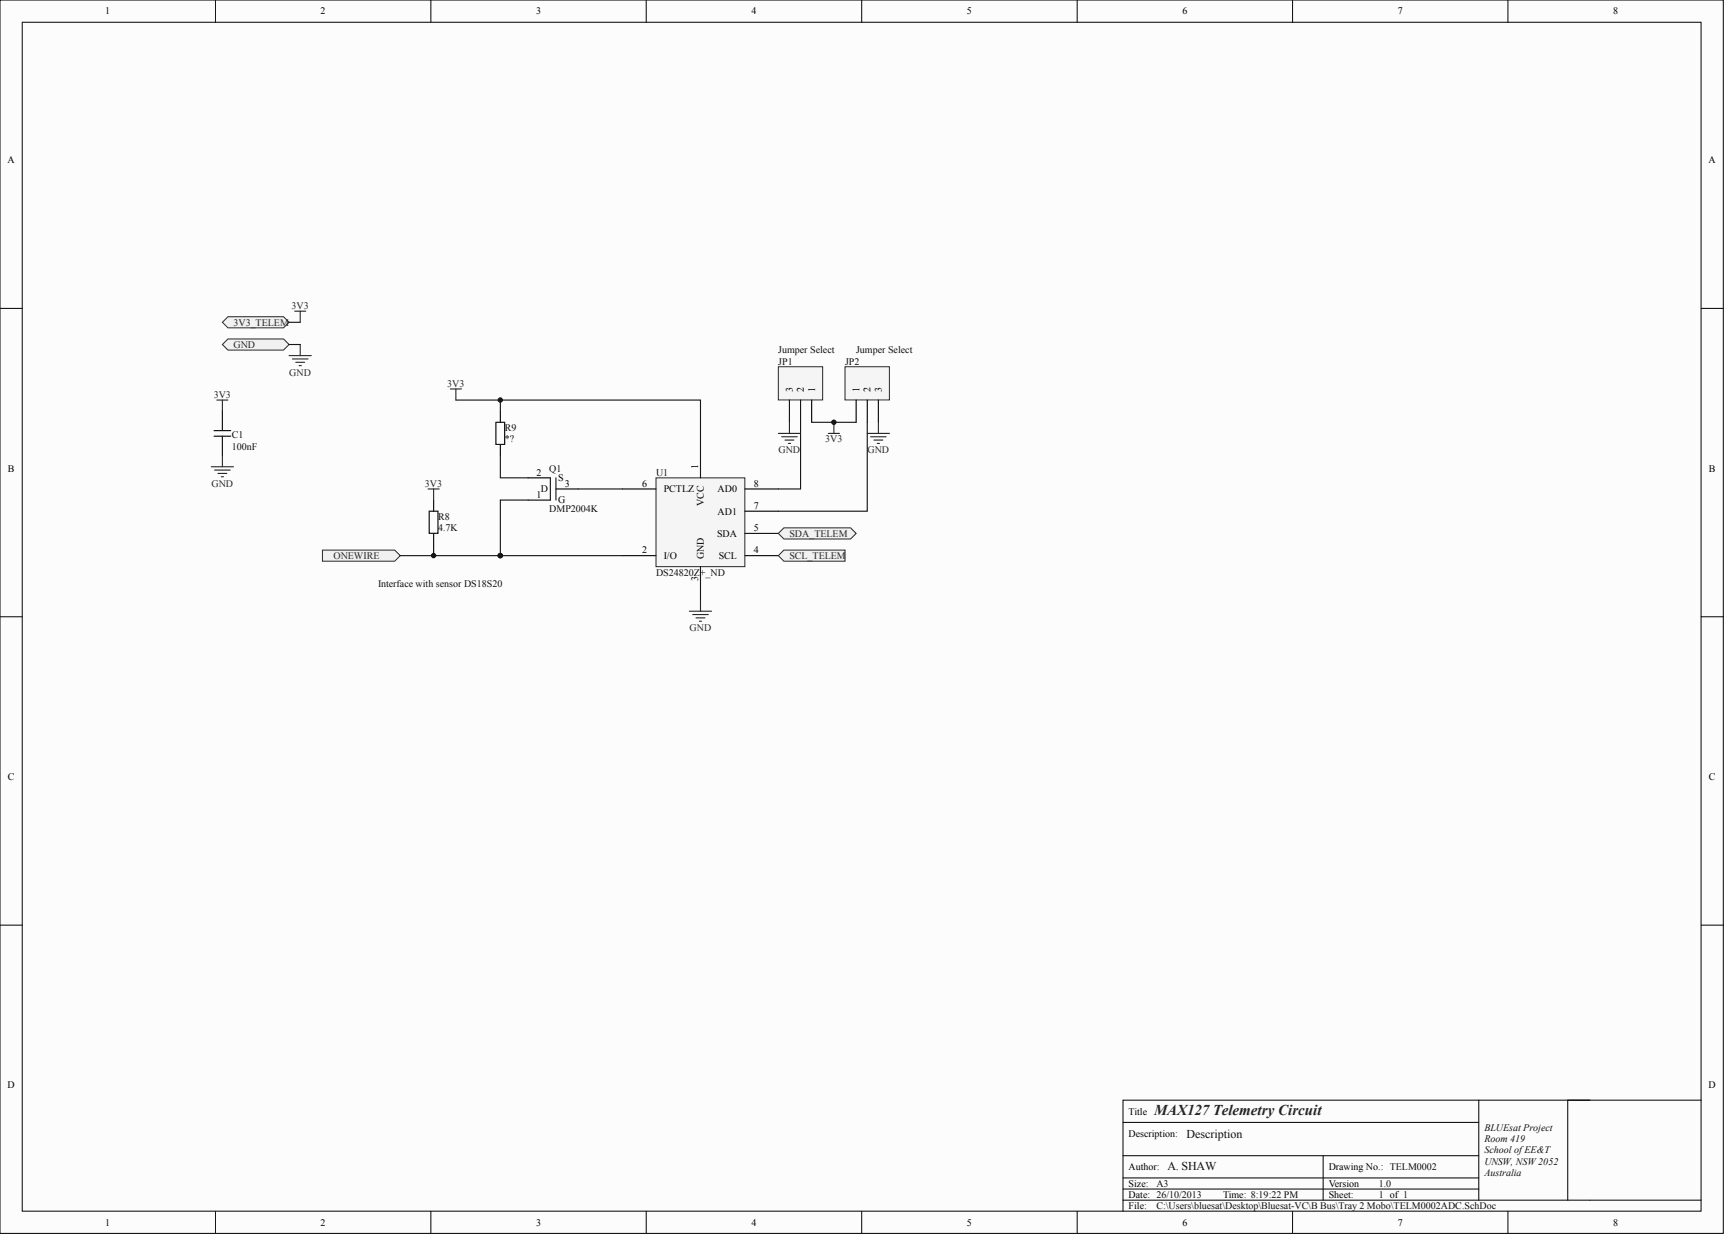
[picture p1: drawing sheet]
<svg xmlns="http://www.w3.org/2000/svg" width="656mm" height="471mm" viewBox="0 0 656 471" stroke-linecap="round" stroke-linejoin="round" font-family="sans-serif">
<g fill="#fcfcfc" stroke="#000" stroke-width=".38">
<path d="M0 0h655.5v469.2h-655.5z"/>
<path d="M8.5 8.5h638.6v452.3h-638.6z"/>
</g>
<g fill="none" stroke="#000" stroke-width=".38">
<path d="M82 0v8.5M163.9 0v8.5M245.8 0v8.5M327.8 0v8.5M409.7 0v8.5M491.7 0v8.5M573.6 0v8.5M0 117.3h8.5M647.1 117.3h8.5M0 234.6h8.5M647.1 234.6h8.5M0 351.9h8.5"/>
<path d="M647.1 351.9h8.5M562.5 418.5v38.1M604.8 418.5h-177.6v42.3M647.1 418.5h-50.7v38.1M427.2 439.7h135.3M427.2 427h135.3M503.3 439.7v16.9M427.2 456.6h219.9M427.2 448.1h135.3M427.2 452.3h135.3M82 460.8v8.4M163.9 460.8v8.4"/>
<path d="M245.8 460.8v8.4M327.8 460.8v8.4M409.7 460.8v8.4M491.7 460.8v8.4M573.6 460.8v8.4"/>
</g>
<path d="M249.5 181.8h33.8v33.8h-33.8z" fill="#f5f5f5" stroke="#262626" stroke-width=".38"/>
<g fill="none" stroke="#000" stroke-width=".42">
<path d="M190.3 156.4v4.3M188.6 160.7h3.4v8.4h-3.4zM190.3 169.1v4.2M266.5 169.1v12.7M200.9 190.2h8.5M200.9 181.8h8.5M211.5 186h8.4M236.8 186h12.7M283.4 186h12.7M283.4 194.5h12.7M236.8 211.4h12.7M266.5 215.6v12.7"/>
<path d="M283.4 211.4h12.7M283.4 202.9h12.7"/>
</g>
<path d="M173.4 152.2h93.1v16.9M190.3 152.2v4.2M190.3 173.3v8.5h10.6M200.9 190.2h-10.6v21.2h46.5M219.9 186h16.9" fill="none" stroke="#0e0e0e" stroke-width=".42"/>
<g fill="#0e0e0e" stroke="#0e0e0e" stroke-width=".38">
<circle cx="190.3" cy="152.2" r=".82"/>
<circle cx="190.3" cy="211.4" r=".82"/>
</g>
<path d="M171.3 148h4.2M173.4 148v4.2M262.2 232.5h8.5M263.5 233.8h5.9M264.8 235.1h3.3M266 236.3h.9M266.5 228.3v4.2" fill="none" stroke="#262626" stroke-width=".42"/>
<path d="M209.4 181.8v8.4M211.5 181.8v8.4" fill="none" stroke="#131313" stroke-width=".42"/>
<g fill="#f0f0f0" stroke="#262626" stroke-width=".38">
<path d="M296.1 202.9l2.1-2.1h25.4l2.1 2.1-2.1 2.1h-25.4z" fill-rule="evenodd"/>
<path d="M296.1 211.4l2.1-2.1h23.2v4.2h-23.2z" fill-rule="evenodd"/>
<path d="M122.7 209.3h27.4l2.2 2.1-2.2 2.1h-27.4z" fill-rule="evenodd"/>
<path d="M84.6 122.6l2.1-2.1h21.2l2.1 2.1-2.1 2.1h-21.2z" fill-rule="evenodd"/>
<path d="M84.6 131.1l2.1-2.2h21.2l2.1 2.2-2.1 2.1h-21.2z" fill-rule="evenodd"/>
</g>
<g fill="none" stroke="#262626" stroke-width=".42">
<path d="M112.1 118.4h4.2M114.2 118.4v4.2M110 135.3h8.4M111.2 136.6h6M112.5 137.8h3.4M113.8 139.1h.8M114.2 131.1v4.2M82.5 152.2h4.2M84.6 152.2v4.2M80.4 177.6h8.4M81.6 178.8h5.9M84.6 173.3v4.3"/>
<path d="M82.9 180.1h3.4M84.2 181.4h.8M162.8 186h4.3M164.9 186v4.2"/>
</g>
<path d="M110 122.6h4.2M110 131.1h4.2M152.3 211.4h38M164.9 207.2v4.2" fill="none" stroke="#0e0e0e" stroke-width=".42"/>
<g fill="#0e0e0e" stroke="#0e0e0e" stroke-width=".38">
<circle cx="190.3" cy="211.4" r=".82"/>
<circle cx="164.9" cy="211.4" r=".82"/>
</g>
<path d="M84.6 156.4v7.4M81.4 163.8h6.4M81.4 165.9h6.4M84.6 165.9v7.4M163.3 194.5h3.3v8.4h-3.3zM164.9 190.2v4.3M164.9 202.9v4.3" fill="none" stroke="#000" stroke-width=".42"/>
<path d="M321.4 139.5h16.9v12.7h-16.9z" fill="#f5f5f5" stroke="#262626" stroke-width=".38"/>
<path d="M325.7 152.2v8.5M329.9 152.2v8.5M334.1 152.2v8.5" fill="none" stroke="#000" stroke-width=".42"/>
<path d="M296.1 139.5h16.8v12.7h-16.8z" fill="#f5f5f5" stroke="#262626" stroke-width=".38"/>
<path d="M300.3 152.2v8.5M304.5 152.2v8.5M308.7 152.2v8.5" fill="none" stroke="#000" stroke-width=".42"/>
<path d="M304.5 160.7v25.3h-8.4M308.7 160.7h17M329.9 160.7v33.8h-33.8" fill="none" stroke="#0e0e0e" stroke-width=".42"/>
<path d="M296.1 164.9h8.4M297.3 166.1h6M298.6 167.4h3.4M299.9 168.7h.8M300.3 160.7v4.2M315.1 164.9h4.2M317.2 160.7v4.2M329.9 164.9h8.5M331.2 166.1h5.9M332.4 167.4h3.4M333.7 168.7h.8M334.1 160.7v4.2" fill="none" stroke="#262626" stroke-width=".42"/>
<circle cx="317.2" cy="160.6" r=".82" fill="#0e0e0e" stroke="#0e0e0e" stroke-width=".38"/>
<text font-size="5.7" fill="#262626" x="439" y="424.1">MAX127 Telemetry Circuit</text>
<g font-size="4.6" fill="#0e0e0e">
<text x="451.3" y="432.8">Description</text>
<text x="444.1" y="445">A. SHAW</text>
</g>
<g font-size="3.8">
<text x="40" y="5.5">1</text>
<text x="122" y="5.5">2</text>
<text x="203.9" y="5.5">3</text>
<text x="285.9" y="5.5">4</text>
<text x="367.8" y="5.5">5</text>
<text x="449.8" y="5.5">6</text>
<text x="531.7" y="5.5">7</text>
<text x="613.6" y="5.5">8</text>
<text x="2.8" y="62.1">A</text>
<text x="649.9" y="62.1">A</text>
<text x="301.6" y="149.2" transform="rotate(-90 301.6 149.2)">3</text>
<text x="305.8" y="149.2" transform="rotate(-90 305.8 149.2)">2</text>
<text x="310" y="149.2" transform="rotate(-90 310 149.2)">1</text>
<text x="326.9" y="149.2" transform="rotate(-90 326.9 149.2)">1</text>
<text x="331.2" y="149.2" transform="rotate(-90 331.2 149.2)">2</text>
<text x="335.4" y="149.2" transform="rotate(-90 335.4 149.2)">3</text>
<text x="3" y="179.4">B</text>
<text x="265.6" y="178.4" transform="rotate(-90 265.6 178.4)">1</text>
<text x="650.1" y="179.4">B</text>
<text x="204.1" y="180.9">2</text>
<text x="212.3" y="183.1">S</text>
<text x="214.9" y="185.2">3</text>
<text x="244.2" y="185.2">6</text>
<text x="286.8" y="185.2">8</text>
<text x="204.1" y="189.4">1</text>
<text x="205.8" y="187.3">D</text>
<text x="212.3" y="191.5">G</text>
<text x="252.5" y="187.3">PCTLZ</text>
<text x="273" y="187.3">AD0</text>
<text x="267.7" y="192.6" transform="rotate(-90 267.7 192.6)">VCC</text>
<text x="273" y="195.7">AD1</text>
<text x="286.8" y="193.6">7</text>
<text x="286.8" y="202.1">5</text>
<text x="272.8" y="204.2">SDA</text>
<text x="244.2" y="210.5">2</text>
<text x="252.5" y="212.6">I/O</text>
<text x="267.7" y="212.6" transform="rotate(-90 267.7 212.6)">GND</text>
<text x="273.4" y="212.6">SCL</text>
<text x="286.8" y="210.5">4</text>
<text x="265.6" y="220.9" transform="rotate(-90 265.6 220.9)">3</text>
<text x="3" y="296.7">C</text>
<text x="650.1" y="296.7">C</text>
<text x="2.8" y="414">D</text>
<text x="649.9" y="414">D</text>
<text x="429.3" y="424">Title</text>
<text x="429.3" y="432.5">Description:</text>
<text x="429.3" y="445.2">Author:</text>
<text x="505.4" y="445.2">Drawing No.: TELM0002</text>
<text x="429.3" y="451.5">Size:</text>
<text x="429.3" y="455.7">Date: 26/10/2013</text>
<text x="465.2" y="455.7">Time: 8:19:22 PM</text>
<text x="505.4" y="451.5">Version</text>
<text x="505.4" y="455.7">Sheet:</text>
<text x="429.3" y="459.9">File:</text>
<text x="40" y="466.3">1</text>
<text x="122" y="466.3">2</text>
<text x="203.9" y="466.3">3</text>
<text x="285.9" y="466.3">4</text>
<text x="367.8" y="466.3">5</text>
<text x="449.8" y="466.3">6</text>
<text x="531.7" y="466.3">7</text>
<text x="613.6" y="466.3">8</text>
</g>
<g font-size="3.8" fill="#262626">
<text x="110.9" y="117.5">3V3</text>
<text x="88.8" y="123.9">3V3_TELEM</text>
<text x="88.8" y="132.3">GND</text>
<text x="110" y="142.9">GND</text>
<text x="170.1" y="147.1">3V3</text>
<text x="81.3" y="151.4">3V3</text>
<text x="296.1" y="172.5">GND</text>
<text x="313.9" y="168.3">3V3</text>
<text x="330" y="172.5">GND</text>
<text x="80.4" y="185.2">GND</text>
<text x="161.6" y="185.2">3V3</text>
<text x="300.3" y="204.2">SDA_TELEM</text>
<text x="126.9" y="212.6">ONEWIRE</text>
<text x="300.3" y="212.6">SCL_TELEM</text>
<text x="262.3" y="240.1">GND</text>
</g>
<g font-size="3.8" fill="#0e0e0e">
<text x="296.1" y="134.4">Jumper Select</text>
<text x="325.7" y="134.4">Jumper Select</text>
<text x="296.1" y="138.7">JP1</text>
<text x="321.4" y="138.7">JP2</text>
<text x="88.2" y="166.8">C1</text>
<text x="192" y="164">R9</text>
<text x="88.2" y="171">100nF</text>
<text x="192" y="168.3">*?</text>
<text x="208.9" y="179.7">Q1</text>
<text x="249.5" y="180.9">U1</text>
<text x="166.6" y="197.9">R8</text>
<text x="208.9" y="194.9">DMP2004K</text>
<text x="166.6" y="202.1">4.7K</text>
<text x="249.5" y="219">DS24820Z+_ND</text>
<text x="143.8" y="223.2">Interface with sensor DS18S20</text>
<text x="564.6" y="430.4">BLUEsat Project</text>
<text x="564.6" y="434.6">Room 419</text>
<text x="564.6" y="438.8">School of EE&amp;T</text>
<text x="564.6" y="443">UNSW, NSW 2052</text>
<text x="564.6" y="447.3">Australia</text>
<text x="439.9" y="451.5">A3</text>
<text x="524.5" y="455.7">1 of 1</text>
<text x="524.5" y="451.5">1.0</text>
<text x="439.9" y="459.9">C:\Users\bluesat\Desktop\Bluesat-VC\B Bus\Tray 2 Mobo\TELM0002ADC.SchDoc</text>
</g>
</svg>
